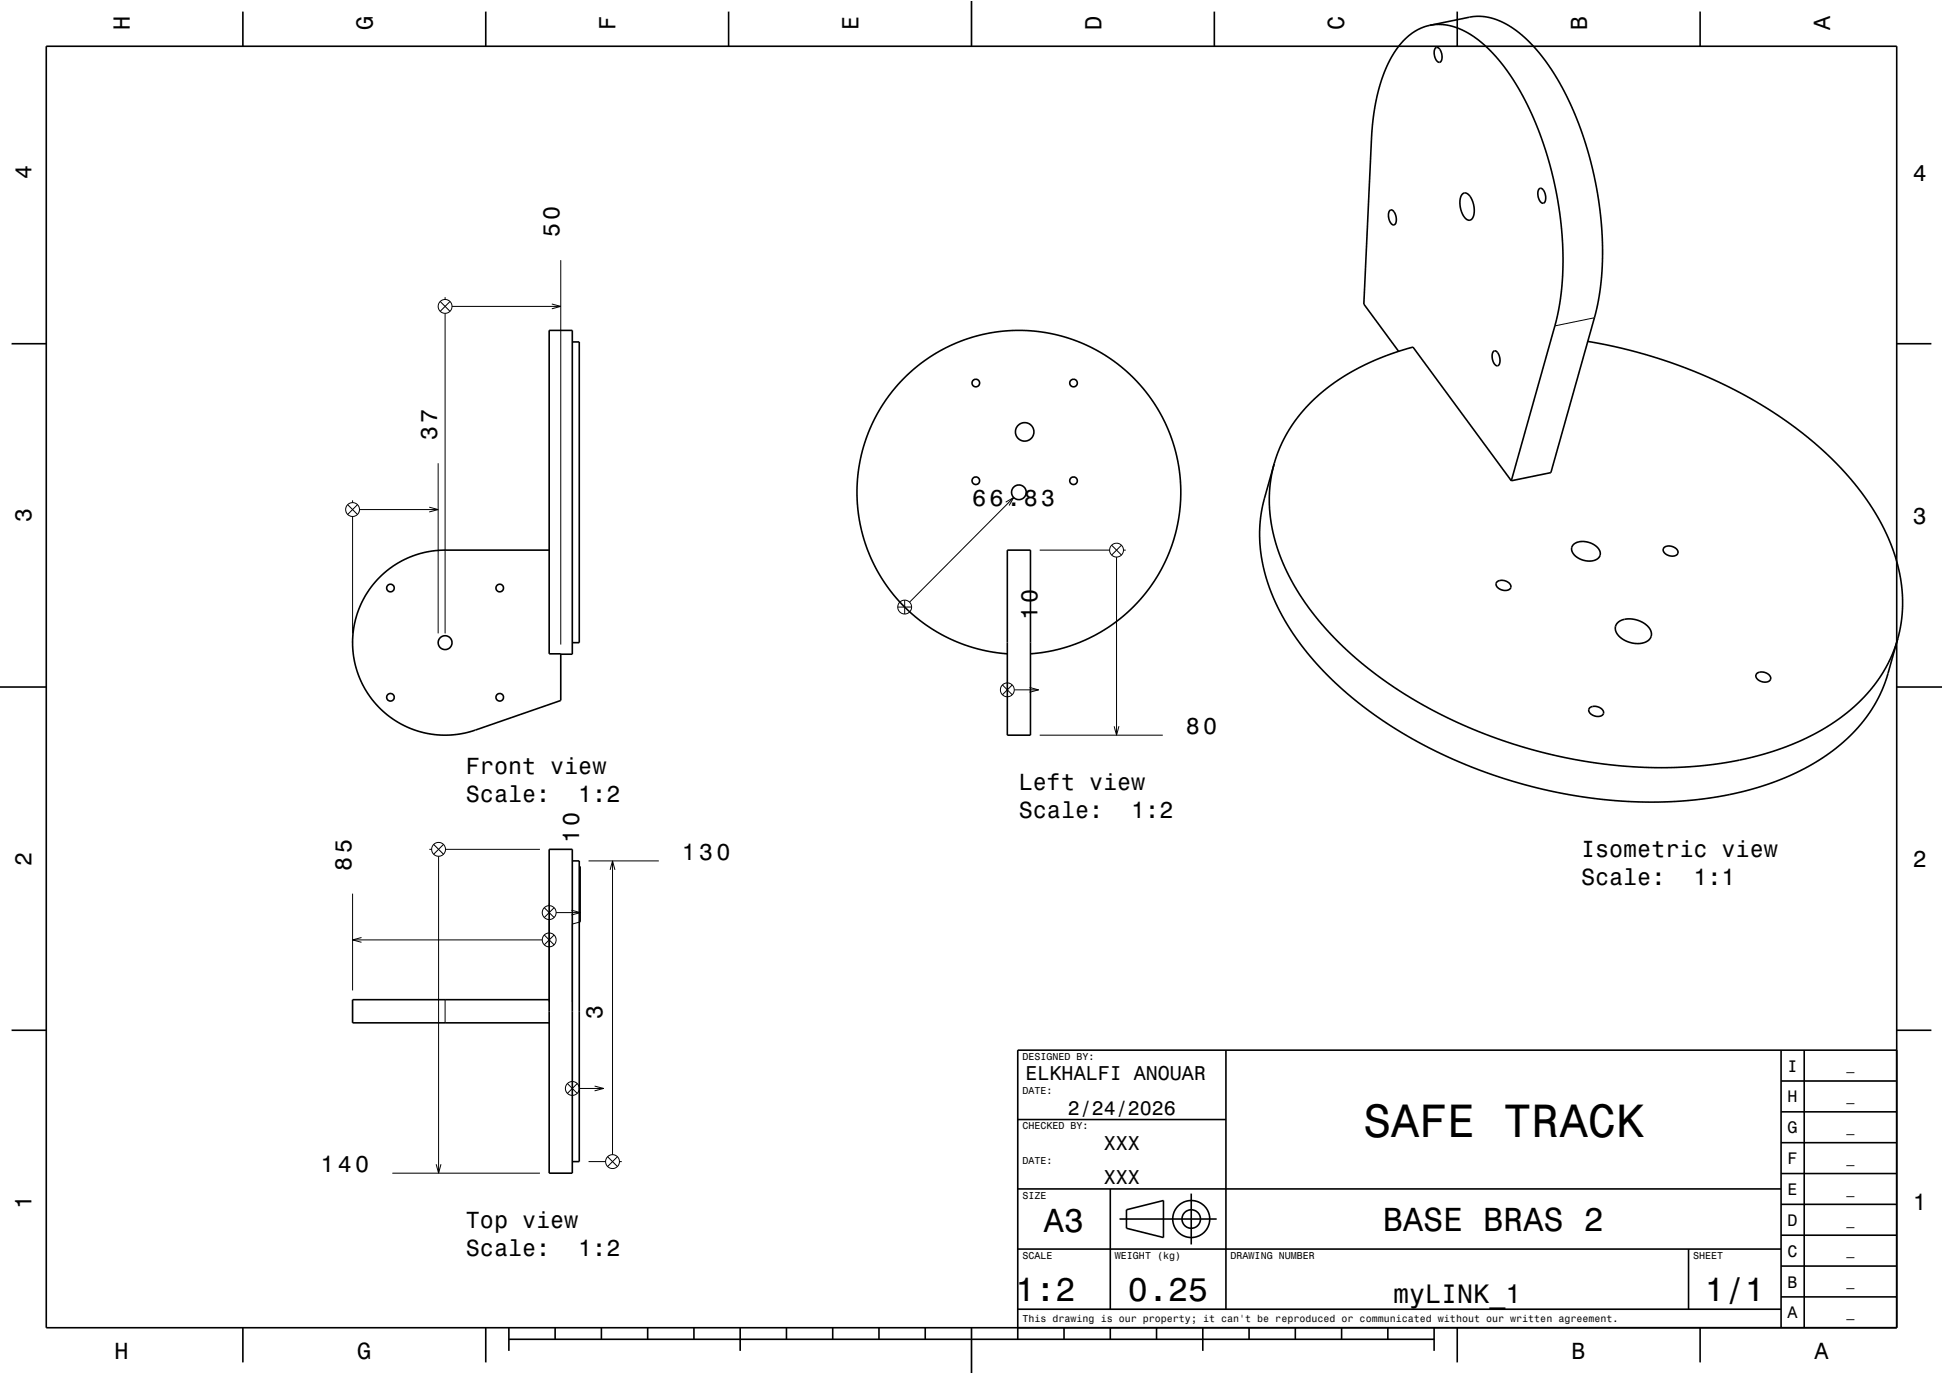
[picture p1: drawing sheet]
<svg xmlns="http://www.w3.org/2000/svg" width="420mm" height="297mm" viewBox="0 0 420 297" stroke-linecap="round" stroke-linejoin="round" font-family="sans-serif">
<g fill="none" stroke="#000" stroke-width=".22">
<path d="M121.2 56.2v83.1M95.2 65.2l2.1 2.1M96.2 64.2v.5M96.2 67.7v69.2M97.3 65.2l-2.1 2.1M97.7 66.2h23.5M119.3 65.7l1.9 .5-1.9 .5M344.7 68.7l-8.6 1.7M75.2 109.1l2.1 2.1M76.2 108.1v.5M76.2 111.6v25.3M77.3 109.1l-2.1 2.1"/>
<path d="M77.7 110.1h17M92.8 109.6l1.9 .5-1.9 .6M94.7 100.1v36.8M217.4 108.5l1.7-1-1 1.8M219.1 107.5l-22.5 22.7M224.7 118.9h15.2M240.3 117.9l2.1 2.1M242.4 117.9l-2.1 2.1M242.9 118.9h.5M195.6 129.7v3M197.1 131.2h-3M241.4 120.4v38.5"/>
<path d="M216.7 148.1l2.1 2.1M218.8 148.1l-2.1 2.1M219.2 149.1h5.3M222.6 148.6l1.9 .5-1.9 .5M224.7 158.9h26.7M240.8 157l.6 1.9 .5-1.9M76.2 193.2v20.9M92.8 183.6h.5M93.7 182.5l2.2 2.2M94.8 185.1v68.5M95.9 182.5l-2.2 2.2M96.3 183.6h20.4"/>
<path d="M117.7 196.2l2.1 2.1M118.7 195.3v.5M118.7 198.8v17.8M119.8 196.2l-2.1 2.1M120.2 197.3h5.3M123.5 196.7l2 .6-2 .5M125.5 187.3v12l-1.8 .4v16.9M127.2 186.1h15.2M131.9 188l.5-1.9 .5 1.9M132.4 186.1v63.5M76.2 203.2h41M78.1 202.7l-1.9 .5 1.9 .5"/>
<path d="M96.2 216.1v5M117.7 202.1l2.1 2.1M119.8 202.1l-2.1 2.1M122.7 234.2l2.1 2.1M124.8 234.2l-2.1 2.1M125.2 235.3h5.3M128.5 234.8l2 .5-2 .5M84.8 253.6h31.9M94.3 251.7l.5 1.9 .5-1.9M127.2 251.1h3.7M131.3 250l2.2 2.2M133.5 250l-2.2 2.2"/>
<path d="M133.9 251.1h.5"/>
<circle cx="96.2" cy="66.2" r="1.5"/>
<circle cx="76.2" cy="110.1" r="1.5"/>
<circle cx="241.4" cy="118.9" r="1.5"/>
<circle cx="195.6" cy="131.2" r="1.5"/>
<circle cx="217.7" cy="149.1" r="1.5"/>
<circle cx="94.8" cy="183.6" r="1.5"/>
<circle cx="118.7" cy="197.3" r="1.5"/>
<circle cx="118.7" cy="203.2" r="1.5"/>
<circle cx="123.7" cy="235.3" r="1.5"/>
<circle cx="132.4" cy="251.1" r="1.5"/>
</g>
<g fill="none" stroke="#000" stroke-width=".35">
<path d="M10 10h400v277h-400zM52.5 2.5v7.5M105 2.5v7.5M157.5 2.5v7.5M210 0v10M262.5 2.5v7.5M309.1 5.5l2-.2 2.1 .2 2.1 .6 2.2 1.1 2.2 1.5 1.9 1.7 2.1 2.3 1.8 2.3 2.1 3 1.6 2.9 3.1 6.7 2.5 7.4 1.9 8 .8 6.1 .3 5.6v5.3l-.6 5.5-.9 4.4-9.6 34M309.1 5.5l-2.2 .7-2.2 1.4-2.1 2-1.8 2.7-1.6 3.4-1.1 3.5-.9 3.8-.5 4.2-1.9 38.5 7.5 10.2M309.1 5.5l9.1-1.9 1.4-.1 1.7 .2 2.4 .6 2.3 1.2 2.2 1.5 2.3 2 2.5 2.8 2.3 3.1 2.3 3.8 1.8 3.7 1.8 4.3 1.6 4.6 1.3 4.8 1.1 5.1 .9 6.2 .3 5.5-.1 5.4-.6 5.4-.9 4.4-9.6 34.1-8.5 1.7M310.3 10.4a.79 .79 0 0 1 1.2 .7l.2 .7a1.31 1.31 0 0 1-.6 1.7 2.34 2.34 0 0 1-.8-3.1zM315 2.5v7.5M367.5 2.5v7.5"/>
<path d="M300.4 45.5a.78 .78 0 0 1 1.2 .7l.2 .7a1.31 1.31 0 0 1-.6 1.7 2.33 2.33 0 0 1-.8-3.1zM316.1 42l.2-.2a1.58 1.58 0 0 1 1.9 1.4 4 4 0 0 1-.2 4.3l-.2 .1a1.85 1.85 0 0 1-1.8-1.7 4.4 4.4 0 0 1 .1-3.9zM332.7 40.8a.78 .78 0 0 1 1.2 .7l.2 .7a1.31 1.31 0 0 1-.6 1.7 2.33 2.33 0 0 1-.8-3.1zM2.5 74.3h7.5M123.7 73.9h1.5v65h-1.5M322.8 76a.92 .92 0 0 1 1.3 .9l.1 .5a1.3 1.3 0 0 1-.6 1.7 2.33 2.33 0 0 1-.8-3.1zM343.2 73.8l7.7 1.6 7.3 2 6.5 2.3 7.1 3 6.6 3.5 6.5 4 5.9 4.3 4.8 4.3 4.5 4.8 3.6 4.8 3.1 5.1 2.3 5 1.5 5.1 .6 5-.1 4.7-.9 4.8M410 74.3h7.5M118.7 118.9h-22.7l-2.5 .2-3.2 .7-2.6 1-2.6 1.5-2.3 1.8-2.7 3-1.9 3.2-1.4 3.7-.6 4 .2 3.5 .9 3.9 1.6 3.6 2.4 3.2 1.4 1.5 1.7 1.4 1.9 1.2 1.8 .9 1.9 .7 2.4 .6 2 .3 2.2 .1 2.8-.2 2.6-.7 19.2-6.6v-10.1h-2.5v-69.9h5v70h-2.5M217.7 118.9h5v40h-5zM275.4 100.2l1.7-4.5 2.2-3.8 3.1-3.9 3.5-3.3 4.1-3 4.8-2.7 5.1-2.2 5.5-1.8 21.3 28.9M275.4 100.2l-.8 4.5-.2 4.2 .4 4.1 1.1 4.7 1.8 4.8 2.2 4.4 3.2 4.7 3.6 4.4 3.7 3.8 4.7 4.1 5.1 3.9 5.8 3.6 5.9 3.3 6.5 2.9 6.2 2.4 6.5 2 6 1.5 7.4 1.3 7.3 .9 6.5 .2 5.9-.1 6.3-.6 5.7-.9 6-1.6 5.4-1.9 5-2.3 4.3-2.7 3.6-2.8 3.4-3.4 2.6-3.4 2.2-4 1.5-4.1"/>
<path d="M275.4 100.2l-2.2 7.9-.6 3.1-.3 4.5 .3 4.4 1.2 5 1.9 5 2.6 5 3.3 4.7 3.8 4.6 4.5 4.4 5.2 4.2 6.1 4.3 6.4 3.7 6.4 3.1 6.7 2.7 7.6 2.4 7.5 1.9 7.3 1.3 7.6 .8 6.9 .2 7-.3 6.9-.9 6.2-1.3 6.2-2 5.4-2.4 4.7-2.7 4.6-3.5 3.6-3.6 2.6-3.6 2.1-4 1-2.9 2.3-8.1M340.1 117.7a4 4 0 0 1 5.8 1.7 1.83 1.83 0 0 1-2.2 1.9 3.8 3.8 0 0 1-4-2.5l.1-.5zM359.7 118.4a1.98 1.98 0 0 1 3 1 1.55 1.55 0 0 1-2.4 .5 1.02 1.02 0 0 1-.6-1.5zM323.6 125.8a1.98 1.98 0 0 1 3 1 1.55 1.55 0 0 1-2.4 .5 1.02 1.02 0 0 1-.6-1.5zM349.6 134.6a5.1 5.1 0 0 1 6.6 .8 2.02 2.02 0 0 1 .7 2.3 2.02 2.02 0 0 1-1.9 1.3 5.2 5.2 0 0 1-5.8-2.7v-1zM0 148.5h10M217.7 141.3l-3.3-.4-3.2-.7-3.1-1-3.4-1.5-2.9-1.5-3.1-2.2-2.4-2.1-2.1-2.1-2.2-2.8-1.8-2.7-1.5-2.8-1.4-3.3-1-3.3-.7-3.4-.3-3.3v-3l.3-3.5 .5-3.2 1-3.3 1.1-2.8 1.5-3.1 1.9-3 1.8-2.4 2.4-2.5 2.4-2.2 2.9-2.1 3-1.7 2.9-1.4 3.3-1.2 3.4-.8 3.3-.4 3.2-.2 3.2 .2 3.5 .5 3.2 .7 3.3 1.2 2.9 1.3 3 1.8 2.9 2 2.6 2.4 2.2 2.3 2 2.6 1.8 3 1.5 2.9 1.2 3.3 .9 3.3 .6 3.5 .2 2.7v3.5l-.4 3.3-.7 3.4-1 3.1-1.2 3-1.5 2.9-1.8 2.7-2.4 2.9-2.3 2.3-2.7 2.2-3.1 2.1-2.6 1.4-3 1.3-3.3 1.1-3.5 .7-3 .3M343.6 153.1a1.99 1.99 0 0 1 3 1 1.56 1.56 0 0 1-2.4 .5 1.02 1.02 0 0 1-.6-1.5zM379.7 145.6a1.98 1.98 0 0 1 3.1 1 1.56 1.56 0 0 1-2.5 .5 1.02 1.02 0 0 1-.6-1.5zM410 148.5h10M118.7 183.6h5v70h-5zM123.7 186.1h1.5v65h-1.5"/>
<path d="M118.7 216.1h-42.5v5h42.5M2.5 222.7h7.5M265 227v56M385 233.7h25M385 227v60M390 227v60M410 222.7h7.5M410 227h-190v62.5M220 257h165M220 242h45M240 257v26M257.5 258v11"/>
<path d="M385 253.7h25M385 247h25M385 240.3h25M220 270h165M242 263.5h21M243.5 261.5l8-2v8l-8-2zM365 270v13M385 273.7h25M385 267h25M385 260.3h25M52.5 287v7.5M105 287v7.5"/>
<path d="M110 289.5h200M110 287v5M120 287v2.5M130 287v2.5M140 287v2.5M150 287v2.5M160 287v5M170 287v2.5M180 287v2.5M190 287v2.5M200 287v2.5M210 287v10"/>
<path d="M220 283h165M230 287v2.5M240 287v2.5M250 287v2.5M260 287v5M270 287v2.5M280 287v2.5M290 287v2.5M300 287v2.5M310 287v5M315 287v7.5M367.5 287v7.5"/>
<path d="M385 280.3h25"/>
<circle cx="210.9" cy="82.8" r=".83"/>
<circle cx="221.5" cy="93.4" r="2"/>
<circle cx="232.1" cy="82.8" r=".83"/>
<circle cx="210.9" cy="103.9" r=".82"/>
<circle cx="220.2" cy="106.4" r="1.59"/>
<circle cx="232.1" cy="103.9" r=".83"/>
<circle cx="84.4" cy="127.1" r=".83"/>
<circle cx="96.2" cy="138.9" r="1.5"/>
<circle cx="108" cy="127.1" r=".83"/>
<circle cx="84.4" cy="150.7" r=".82"/>
<circle cx="108" cy="150.7" r=".83"/>
<circle cx="257.5" cy="263.5" r="2"/>
<circle cx="257.5" cy="263.5" r="4"/>
</g>
<path d="M0 0h420v297h-420" fill="none" stroke="#fff" stroke-width=".22"/>
<text font-size="10.1" x="294.6" y="245.7">SAFE TRACK</text>
<g font-size="7.2">
<text x="225.7" y="266.3">A3</text>
<text x="299" y="266.1">BASE BRAS 2</text>
<text x="219.5" y="281.3">1:2</text>
<text x="243.8" y="281.3">0.25</text>
<text x="368.5" y="281.3">1/1</text>
</g>
<text font-size="5.8" x="301.1" y="281.6">myLINK_1</text>
<g font-size="5">
<text x="28.1" y="6.5" transform="rotate(-90 28.1 6.5)">H</text>
<text x="80.6" y="6.5" transform="rotate(-90 80.6 6.5)">G</text>
<text x="133.1" y="6.5" transform="rotate(-90 133.1 6.5)">F</text>
<text x="185.6" y="6.5" transform="rotate(-90 185.6 6.5)">E</text>
<text x="238.1" y="6.5" transform="rotate(-90 238.1 6.5)">D</text>
<text x="290.6" y="6.5" transform="rotate(-90 290.6 6.5)">C</text>
<text x="343.1" y="6.5" transform="rotate(-90 343.1 6.5)">B</text>
<text x="395.6" y="6.5" transform="rotate(-90 395.6 6.5)">A</text>
<text x="6.8" y="38.7" transform="rotate(-90 6.8 38.7)">4</text>
<text x="413.5" y="39">4</text>
<text x="121" y="51.2" transform="rotate(-90 121 51.2)">50</text>
<text x="94.5" y="95.1" transform="rotate(-90 94.5 95.1)">37</text>
<text x="6.8" y="112.9" transform="rotate(-90 6.8 112.9)">3</text>
<text x="210.1" y="109.3">66.83</text>
<text x="413.5" y="113.2">3</text>
<text x="224.2" y="134.1" transform="rotate(-90 224.2 134.1)">10</text>
<text x="256.4" y="158.7">80</text>
<text x="100.7" y="167.3">Front view</text>
<text x="100.7" y="173.3">Scale:</text>
<text x="125" y="173.3">1:2</text>
<text x="220.2" y="170.8">Left view</text>
<text x="220.2" y="176.8">Scale:</text>
<text x="244.5" y="176.8">1:2</text>
<text x="125.2" y="182.3" transform="rotate(-90 125.2 182.3)">10</text>
<text x="147.4" y="185.8">130</text>
<text x="341.8" y="185.2">Isometric view</text>
<text x="6.8" y="187.1" transform="rotate(-90 6.8 187.1)">2</text>
<text x="76" y="188.2" transform="rotate(-90 76 188.2)">85</text>
<text x="341.8" y="191.3">Scale:</text>
<text x="366.1" y="191.3">1:1</text>
<text x="413.5" y="187.4">2</text>
<text x="130.2" y="220.3" transform="rotate(-90 130.2 220.3)">3</text>
<text x="69.3" y="253.3">140</text>
<text x="6.8" y="261.3" transform="rotate(-90 6.8 261.3)">1</text>
<text x="413.5" y="261.6">1</text>
<text x="100.7" y="265.4">Top view</text>
<text x="100.7" y="271.5">Scale:</text>
<text x="125" y="271.5">1:2</text>
<text x="24.7" y="293.8">H</text>
<text x="77.2" y="293.8">G</text>
<text x="339.7" y="293.8">B</text>
<text x="392.2" y="293.8">A</text>
</g>
<g font-size="4.3">
<text x="221.7" y="233.5">ELKHALFI ANOUAR</text>
<text x="230.8" y="241">2/24/2026</text>
<text x="238.6" y="248.5">XXX</text>
<text x="238.6" y="256">XXX</text>
</g>
<g font-size="3.6">
<text x="386.4" y="231.6">I</text>
<text x="386.4" y="238.3">H</text>
<text x="386.4" y="245">G</text>
<text x="386.4" y="251.6">F</text>
<text x="386.4" y="258.3">E</text>
<text x="386.4" y="265">D</text>
<text x="386.4" y="271.6">C</text>
<text x="386.4" y="278.3">B</text>
<text x="386.4" y="285">A</text>
</g>
<g font-size="2.9">
<text x="399.1" y="231.4">_</text>
<text x="399.1" y="238">_</text>
<text x="399.1" y="244.7">_</text>
<text x="399.1" y="251.4">_</text>
<text x="399.1" y="258">_</text>
<text x="399.1" y="264.7">_</text>
<text x="399.1" y="271.4">_</text>
<text x="399.1" y="278">_</text>
<text x="399.1" y="284.7">_</text>
</g>
<g font-size="2.2">
<text x="221" y="229.1">DESIGNED BY:</text>
<text x="221" y="236.6">DATE:</text>
<text x="221" y="244.1">CHECKED BY:</text>
<text x="221" y="251.6">DATE:</text>
<text x="221" y="259.1">SIZE</text>
<text x="221" y="272.1">SCALE</text>
<text x="241" y="272.1">WEIGHT (kg)</text>
<text x="266" y="272.1">DRAWING NUMBER</text>
<text x="366" y="272.1">SHEET</text>
<text x="221" y="285.8">This drawing is our property; it can't be reproduced or communicated without our written agreement.</text>
</g>
</svg>
